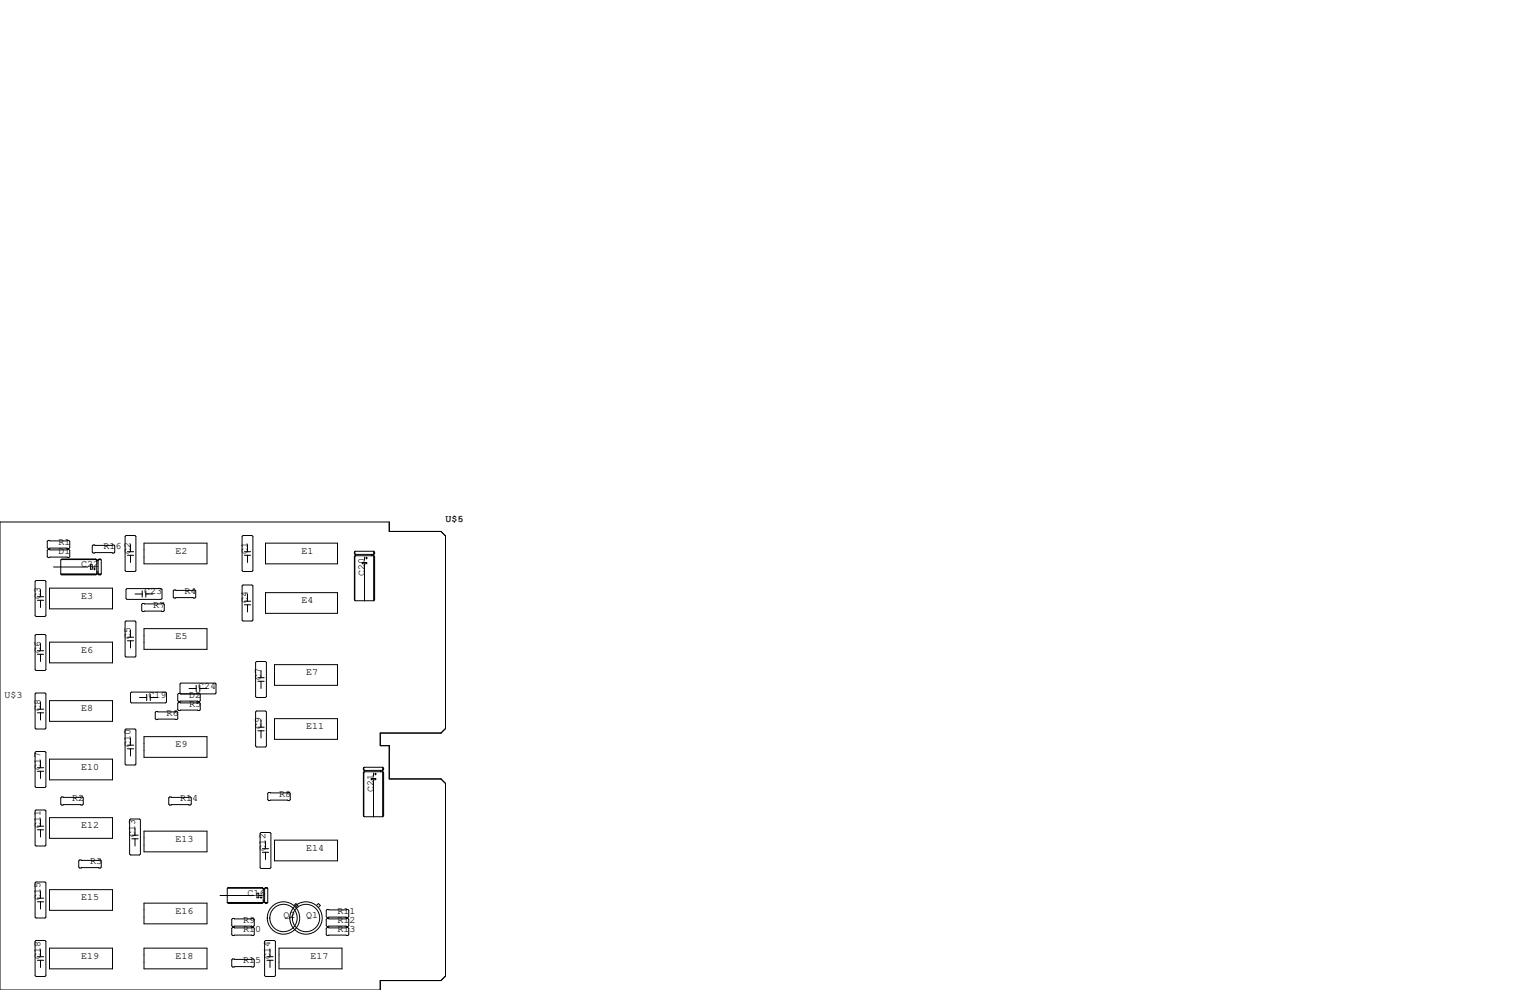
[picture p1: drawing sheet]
<svg xmlns="http://www.w3.org/2000/svg" width="432mm" height="279mm" viewBox="0 0 432 279" stroke-linecap="round" stroke-linejoin="round" font-family="sans-serif">
<g fill="none" stroke="#000" stroke-width=".28">
<path d="M0 147.3h109.9v2.7h14.6l1.2 1.3v54.3l-1.2 1.3h-17.2v3.5h2.6v9.4h14.6l1.2 1.3v54.4l-1.2 1.2h-17.2v2.7h-107.3zM13.6 152.5h5.8l.3 .3v1.8l-.3 .2h-5.8l-.3-.2v-1.8zM13.6 155.1h5.8l.3 .2v1.8l-.3 .3h-5.8l-.3-.3v-1.8zM17.3 157.9h9.9M25.5 159.4h.5v1.3h-.5zM26.3 153.8h5.8l.3 .3v1.7l-.3 .3h-5.8l-.3-.3v-1.7zM27.1 157.8h-9.7l-.3 .3v3.9M27.1 157.8l.2 .3M27.1 157.8h-9.7M27.3 158.1v3.9l-.2 .2h-9.7l-.3-.2M27.3 158.1h.4M27.3 158.2h.4"/>
<path d="M27.7 158.1v3.9l.2 .2h.4l.3-.2M27.8 157.9h.6M28.3 157.8l.3 .3v3.9M28.3 157.8h-.4l-.2 .3M28.3 157.8h-.4M35.3 151.4l.3-.3h2.5l.3 .3v9.6l-.3 .3h-2.5l-.3-.3zM35.9 155.7h1.8M35.9 156.7h1.8M36.8 153.7v2M36.8 156.7v2M40.6 153.3h17.8v5.8h-17.8zM68.3 151.4l.3-.3h2.5l.3 .3v9.6l-.3 .3h-2.5l-.3-.3z"/>
<path d="M69 155.7h1.7M69 156.7h1.7M69.9 153.7v2M69.9 156.7v2M74.9 153.3h20.4v5.8h-20.4zM100 155.8v.4l.3 .3M100 157.1v12.2l.3 .2h5.2M100 157.1h.1M100 155.8h.1M100.1 155.7v.6M100.1 157v12.4M100.3 156.8h5.2l.2 .3v12.2l-.2 .2"/>
<path d="M100.3 156.5v.3M100.3 156.8l-.3 .3M100.4 156.5v.3M102.2 158.7h1.3v.4h-1.3zM102.9 157.2v.9M102.9 159.2v10.3M103.2 157.5h.5M103.4 157.2v.5M104.9 156.5v.3M105.3 156.6v.1M105.5 155.6h-5.2l-.3 .2M105.5 155.6l.2 .2v.4l-.2 .3h-5.2"/>
<path d="M105.5 155.6v13.9M105.6 155.8v.4M105.6 157.1v12.2M10.2 163.8h2.5l.3 .3v9.6l-.3 .3h-2.5l-.3-.3v-9.6zM10.2 179.1h2.5l.3 .2v9.7l-.3 .2h-2.5l-.3-.2v-9.7zM10.5 168.4h1.8M10.5 169.4h1.8M11.4 166.4v2M11.4 169.4v2M14 166h17.8v5.8h-17.8zM15.1 160h9.7M17.1 162h11.5"/>
<path d="M17.4 162.1h9.7M26 160h.9M26.4 160.6h.5M26.7 160.3v.5M27.3 161.4h.4M27.4 161.9h.2M27.9 162.1h.4M35.3 175.5l.3-.2h2.5l.3 .2v9.7l-.3 .2h-2.5l-.3-.2zM35.6 166.4l.2-.3h9.7l.2 .3v2.5l-.2 .3h-9.7l-.2-.3zM35.9 179.8h1.8M36.8 177.8v2M38.1 167.6h2"/>
<path d="M40 170.6l.3-.3h5.8l.3 .3v1.7l-.3 .3h-5.8l-.3-.3zM40.1 166.8v1.7M40.6 177.4h17.8v5.9h-17.8zM41.1 167.6h2.1M41.1 166.8v1.7M48.9 166.8l.2-.3h5.9l.2 .3v1.7l-.2 .3h-5.9l-.2-.3zM68.3 165.4l.3-.3h2.5l.3 .3v9.6l-.3 .3h-2.5l-.3-.3zM69 169.7h1.7M69 170.7h1.7M69.9 167.6v2.1M69.9 170.7v2M74.9 167.3h20.4v5.8h-20.4z"/>
<path d="M10.2 195.6h2.5l.3 .2v9.7l-.3 .2h-2.5l-.3-.2v-9.7zM10.5 184.7h1.8M10.5 183.6h1.8M11.4 181.6v2M11.4 184.7v2M11.4 198.1v2.1M14 181.2h17.8v5.9h-17.8zM14 197.7h17.8v5.9h-17.8zM35.9 180.8h1.8M36.8 180.8v2.1M37.1 195.3h9.6l.3 .3v2.5l-.3 .3h-9.6l-.3-.3v-2.5zM39.4 196.8h2"/>
<path d="M41.4 196v1.7M42.4 196.8h2.1M42.4 196v1.7M50.4 198.2h5.9l.2 .3v1.8l-.2 .2h-5.9l-.2-.2v-1.8zM51.1 195.8l-.3-.2v-2.6l.3-.2h9.6l.3 .2v2.6l-.3 .2-10.3-.1-.2 .3v1.7l.2 .3h5.9l.2-.3v-1.7l-.2-.3-.5 .1M53.3 194.3h2.1M55.4 193.4v1.8M56.4 194.3h2M56.4 193.4v1.8M72.1 186.9l.3-.2h2.5l.3 .2v9.7l-.3 .2h-2.5l-.3-.2zM72.8 191.3h1.7M72.8 192.3h1.7"/>
<path d="M73.7 189.2v2.1M73.7 192.3v2M77.5 187.6h17.8v5.8h-17.8zM10.2 212.1h2.5l.3 .2v9.7l-.3 .2h-2.5l-.3-.2v-9.7zM10.5 217.7h1.8M10.5 216.7h1.8M10.5 200.2h1.8M10.5 201.2h1.8M11.4 201.2v2M11.4 214.6v2.1M11.4 217.7v2M14 214.2h17.8v5.9h-17.8z"/>
<path d="M35.3 206l.3-.3h2.5l.3 .3v9.6l-.3 .3h-2.5l-.3-.3zM35.9 210.3h1.8M35.9 211.3h1.8M36.8 208.3v2M36.8 211.3v2.1M40.6 207.9h17.8v5.8h-17.8zM44.1 200.8h5.8l.3 .2v1.8l-.3 .3h-5.8l-.3-.3v-1.8zM72.1 200.9l.3-.2h2.5l.3 .2v9.7l-.3 .2h-2.5l-.3-.2zM72.8 205.2h1.7M72.8 206.2h1.7M73.7 203.2v2M73.7 206.2v2.1"/>
<path d="M77.5 202.8h17.8v5.9h-17.8zM102.6 216.8v.4l.2 .2M102.6 218.1v12.2l.2 .2h5.2M102.6 218.1h.1M102.6 216.8h.1M102.7 216.7v.6M102.7 217.9v12.5M102.8 217.8h5.2l.3 .3v12.2l-.3 .2M102.8 217.4v.4M102.8 217.8l-.2 .3M102.9 217.4v.4M104.8 219.7h1.2v.4h-1.2z"/>
<path d="M105.4 218.2v.9M105.7 218.4h.5M106 218.2v.5M107.4 217.4v.4M107.9 217.6v.1M108 216.5h-5.2l-.2 .3M108 216.5l.3 .3v.4l-.3 .2h-5.2M108 216.5v14M108.1 216.8v.4M108.1 218.1v12.2M10.2 228.6h2.5l.3 .3v9.6l-.3 .3h-2.5l-.3-.3v-9.6zM10.5 233.2h1.8"/>
<path d="M10.5 234.2h1.8M11.4 231.1v2.1M11.4 234.2v2M14 230.8h17.8v5.8h-17.8zM17.4 224.9h5.8l.3 .3v1.7l-.3 .3h-5.8l-.3-.3v-1.7zM36.6 231.4l.2-.3h2.6l.2 .3v9.6l-.2 .3h-2.6l-.2-.3zM37.2 235.7h1.8M37.2 236.7h1.8M38.1 233.7v2M38.1 236.7v2.1M40.6 234.6h17.8v5.8h-17.8zM47.9 224.9h5.8l.3 .3v1.7l-.3 .3h-5.8l-.3-.3v-1.7z"/>
<path d="M73.4 235.2l.3-.3h2.5l.3 .3v9.7l-.3 .2h-2.5l-.3-.2zM74 239.5h1.8M74.9 237.5v2M75.8 223.6h5.9l.2 .3v1.8l-.2 .2h-5.9l-.2-.2v-1.8zM77.5 237.1h17.8v5.9h-17.8zM105.4 220.2v10.3M9.9 249.2l.3-.3h2.5l.3 .3v9.6l-.3 .3h-2.5l-.3-.3zM10.5 253.5h1.8M10.5 254.5h1.8M11.4 251.5v2M11.4 254.5v2M14 251.1h17.8v5.8h-17.8z"/>
<path d="M22.5 242.7h5.8l.3 .3v1.7l-.3 .3h-5.8l-.3-.3v-1.7zM40.6 254.9h17.8v5.8h-17.8zM62.1 252.7h9.7M64.1 254.7h11.5M64.3 250.6h9.9M64.4 254.8h9.6M65.4 259.5l.3-.3h5.8l.3 .3v1.7l-.3 .3h-5.8l-.3-.3zM72.5 252.1h.5v1.3h-.5zM73 252.7h.9M73.4 253.3h.5M73.7 253v.6M74 240.5h1.8"/>
<path d="M74 250.5h-9.6l-.3 .3v3.9M74 250.5l.3 .3M74 250.5l-9.6 .1M74.3 250.8v3.9l-.3 .3h-9.6l-.3-.3M74.3 254.1h.4M74.3 250.8h.4M74.3 250.9h.4M74.4 254.6h.1M74.7 250.8v3.9l.2 .3h.4l.3-.3M74.8 250.6h.6M74.9 240.5v2.1M74.9 254.8h.4"/>
<path d="M75.3 250.5h-.4l-.2 .3M75.3 250.5l.3 .3v3.9M75.3 250.5l-.4 .1M83 255.5l.5-.5 .5 .5-.5 .6M89.3 255.5l.6-.5 .5 .5-.5 .6M92.1 256.9l.2-.2h5.9l.2 .2v1.8l-.2 .3h-5.9l-.2-.3zM92.1 259.5l.2-.3h5.9l.2 .3v1.7l-.2 .3h-5.9l-.2-.3zM10.2 265.4h2.5l.3 .3v9.6l-.3 .3h-2.5l-.3-.3v-9.6zM10.5 271h1.8M10.5 270h1.8M11.4 268v2M11.4 271v2"/>
<path d="M14 267.6h17.8v5.8h-17.8zM40.6 267.6h17.8v5.8h-17.8zM65.4 270.9l.3-.3h5.8l.3 .3v1.8l-.3 .2h-5.8l-.3-.2zM65.4 262l.3-.3h5.8l.3 .3v1.8l-.3 .2h-5.8l-.3-.2zM74.7 265.7l.2-.3h2.6l.2 .3v9.6l-.2 .3h-2.6l-.2-.3zM75.3 271h1.8M75.3 270h1.8M76.2 268v2M76.2 271v2M78.7 267.6h17.8v5.8h-17.8zM92.1 262l.2-.3h5.9l.2 .3v1.8l-.2 .2h-5.9l-.2-.2z"/>
<circle cx="80" cy="259.1" r="3.9"/>
<circle cx="80" cy="259.1" r="4.6"/>
<circle cx="86.4" cy="259.1" r="3.9"/>
<circle cx="86.4" cy="259.1" r="4.6"/>
</g>
<g font-size="2.8">
<text x="125.7" y="147.3">U$5</text>
<text x="129.1" y="147.3">6</text>
<text x="16.5" y="153.7">R1</text>
<text x="29.2" y="154.9">R16</text>
<text x="16.5" y="156.2">D1</text>
<text x="22.9" y="160">C22</text>
<text x="36.8" y="156.2" transform="rotate(-90 36.8 156.2)">C2</text>
<text x="49.5" y="156.2">E2</text>
<text x="69.8" y="156.2" transform="rotate(-90 69.8 156.2)">C1</text>
<text x="85.1" y="156.2">E1</text>
<text x="40.6" y="167.6">C23</text>
<text x="52.1" y="167.6">R4</text>
<text x="102.9" y="162.6" transform="rotate(-90 102.9 162.6)">C20</text>
<text x="11.4" y="168.9" transform="rotate(-90 11.4 168.9)">C3</text>
<text x="22.9" y="168.9">E3</text>
<text x="43.2" y="171.4">R7</text>
<text x="69.8" y="170.2" transform="rotate(-90 69.8 170.2)">C4</text>
<text x="85.1" y="170.2">E4</text>
<text x="11.4" y="184.1" transform="rotate(-90 11.4 184.1)">C6</text>
<text x="22.9" y="184.1">E6</text>
<text x="36.8" y="180.3" transform="rotate(-90 36.8 180.3)">C5</text>
<text x="49.5" y="180.3">E5</text>
<text x="73.7" y="191.8" transform="rotate(-90 73.7 191.8)">C7</text>
<text x="86.4" y="190.5">E7</text>
<text x="1.3" y="196.8">U$3</text>
<text x="41.9" y="196.8">C19</text>
<text x="53.3" y="196.8">D2</text>
<text x="55.9" y="194.3">C24</text>
<text x="11.4" y="200.7" transform="rotate(-90 11.4 200.7)">C8</text>
<text x="22.9" y="200.7">E8</text>
<text x="47" y="201.9">R6</text>
<text x="53.3" y="199.4">R5</text>
<text x="73.7" y="205.7" transform="rotate(-90 73.7 205.7)">C9</text>
<text x="86.4" y="205.7">E11</text>
<text x="36.8" y="210.8" transform="rotate(-90 36.8 210.8)">C10</text>
<text x="49.5" y="210.8">E9</text>
<text x="11.4" y="217.2" transform="rotate(-90 11.4 217.2)">C17</text>
<text x="22.9" y="217.2">E10</text>
<text x="20.3" y="226.1">R2</text>
<text x="50.8" y="226.1">R14</text>
<text x="78.7" y="224.8">R8</text>
<text x="105.4" y="223.5" transform="rotate(-90 105.4 223.5)">C21</text>
<text x="11.4" y="233.7" transform="rotate(-90 11.4 233.7)">C11</text>
<text x="22.9" y="233.7">E12</text>
<text x="38.1" y="236.2" transform="rotate(-90 38.1 236.2)">C13</text>
<text x="49.5" y="237.5">E13</text>
<text x="25.4" y="243.8">R3</text>
<text x="74.9" y="240" transform="rotate(-90 74.9 240)">C12</text>
<text x="86.4" y="240">E14</text>
<text x="11.4" y="254" transform="rotate(-90 11.4 254)">C15</text>
<text x="22.9" y="254">E15</text>
<text x="49.5" y="257.8">E16</text>
<text x="69.8" y="252.7">C16</text>
<text x="95.2" y="257.8">R11</text>
<text x="68.6" y="262.9">R10</text>
<text x="68.6" y="260.3">R9</text>
<text x="80" y="259.1">Q2</text>
<text x="86.4" y="259.1">Q1</text>
<text x="95.2" y="260.3">R12</text>
<text x="95.2" y="262.9">R13</text>
<text x="11.4" y="270.5" transform="rotate(-90 11.4 270.5)">C18</text>
<text x="22.9" y="270.5">E19</text>
<text x="49.5" y="270.5">E18</text>
<text x="68.6" y="271.8">R15</text>
<text x="76.2" y="270.5" transform="rotate(-90 76.2 270.5)">C14</text>
<text x="87.6" y="270.5">E17</text>
</g>
</svg>
